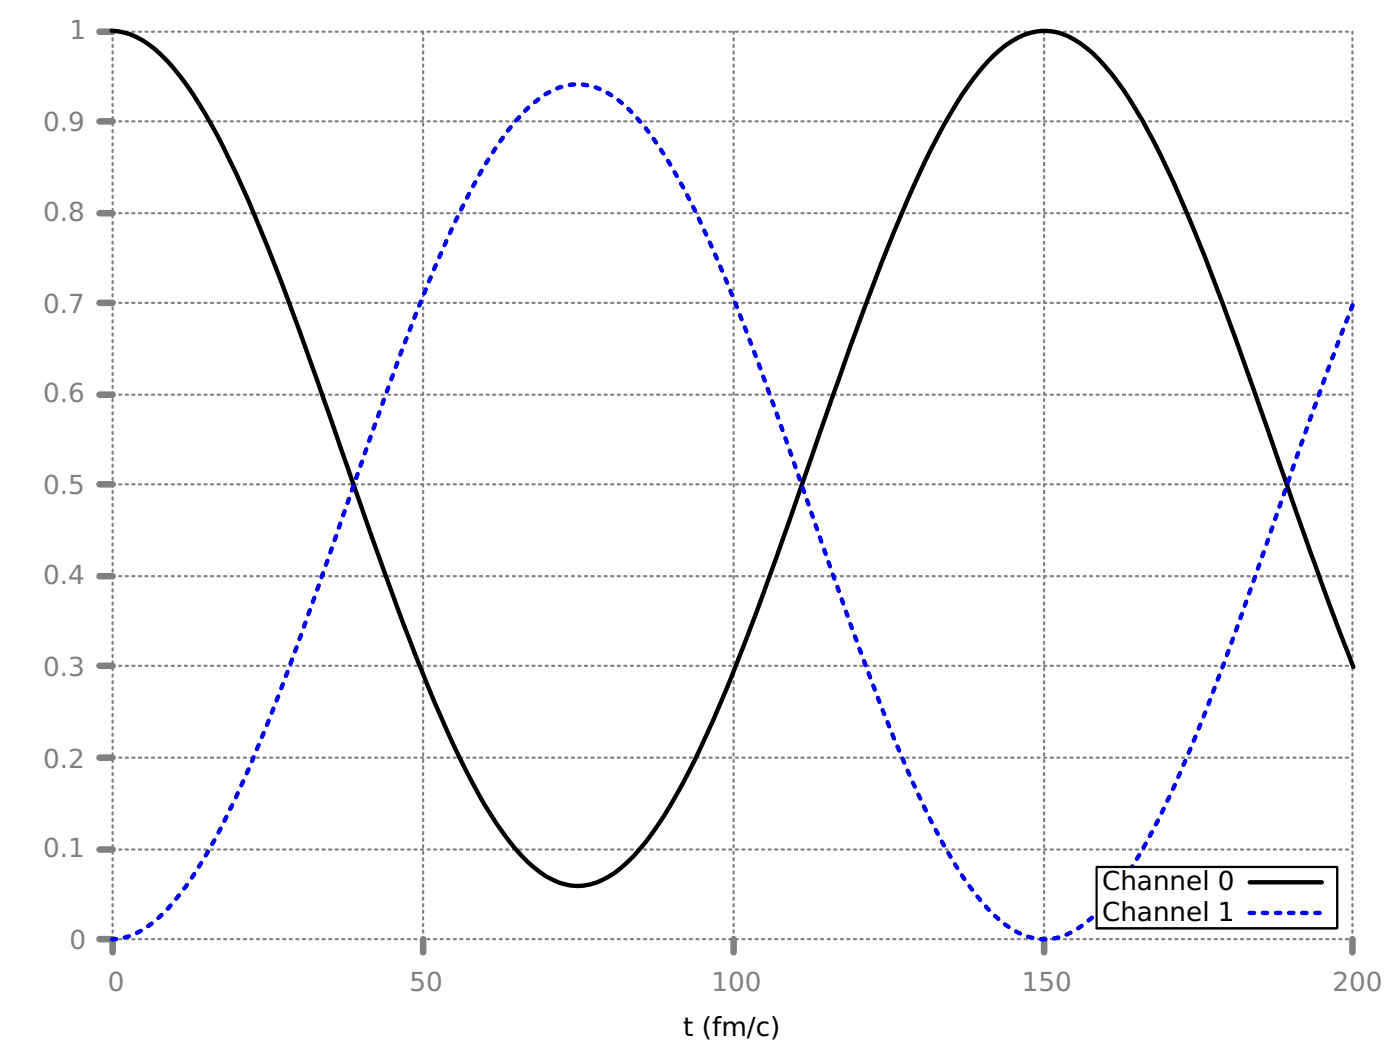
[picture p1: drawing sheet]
<svg xmlns="http://www.w3.org/2000/svg" width="226mm" height="169mm" viewBox="0 0 226 169" stroke-linecap="round" stroke-linejoin="round" font-family="sans-serif">
<g fill="none" stroke="#808080" stroke-width=".35" stroke-dasharray=".4 .7">
<path d="M18.2 19.6h199.9M18.2 5.1h199.9M18.2 34.4h199.9M18.2 48.8h199.9M18.2 78.1h199.9M18.2 63.7h199.9M18.2 92.9h199.9M18.2 107.4h199.9M18.2 137h199.9M18.2 122.2h199.9M18.2 151.5h199.9M18.2 151.5v-146.4"/>
<path d="M68.2 151.5v-146.4M118.3 151.5v-146.4M168.4 151.5v-146.4M218.1 151.5v-146.4"/>
</g>
<g fill="none" stroke="#808080" stroke-width="1.1">
<path d="M16 19.6h2.2M16 5.1h2.2M16 34.4h2.2M16 48.8h2.2M16 78.1h2.2M16 63.7h2.2M16 92.9h2.2M16 107.4h2.2M16 137h2.2M16 122.2h2.2M16 151.5h2.2v2.1M68.2 151.5v2.1"/>
<path d="M118.3 151.5v2.1M168.4 151.5v2.1M218.1 151.5v2.1"/>
</g>
<path d="M176.8 139.8h38.8v9.9h-38.8z" fill="none" stroke="#000" stroke-width=".35"/>
<path d="M18 5a12.1 12.1 0 0 1 8 3.9 46.8 46.8 0 0 1 8 11.1 204.1 204.1 0 0 1 12.1 27.3l3.9 11a2109.5 2109.5 0 0 0 17.1 47.6 183 183 0 0 0 11 23.8 40.3 40.3 0 0 0 8 10.2 10.1 10.1 0 0 0 9 2.7 14.4 14.4 0 0 0 7-4.5 65.1 65.1 0 0 0 10-15.7 367 367 0 0 0 14-35.2 1337.3 1337.3 0 0 1 17.1-47.3 156.8 156.8 0 0 1 11-23.1 34.8 34.8 0 0 1 8-9.5 9.8 9.8 0 0 1 9-1.9 18.8 18.8 0 0 1 8 6.4 84.6 84.6 0 0 1 10 17.5 500.5 500.5 0 0 1 15 39.4l7 20.1 3 8.2 4 10.6" fill="none" stroke="#000" stroke-width=".71"/>
<path d="M18 151.5a12.1 12.1 0 0 0 8-3.9 46.8 46.8 0 0 0 8-11.1 204.1 204.1 0 0 0 12.1-27.3l3.9-11a2109.5 2109.5 0 0 1 17.1-47.6 183 183 0 0 1 11-23.8 40.3 40.3 0 0 1 8-10.2 10.1 10.1 0 0 1 9-2.8 14.4 14.4 0 0 1 7 4.5 65.1 65.1 0 0 1 10 15.8 367 367 0 0 1 14 35.1 1337.3 1337.3 0 0 0 17.1 47.4 156.8 156.8 0 0 0 11 23 34.8 34.8 0 0 0 8 9.6 9.8 9.8 0 0 0 9 1.8 18.8 18.8 0 0 0 8-6.4 84.6 84.6 0 0 0 10-17.5 500.5 500.5 0 0 0 15-39.3l7-20.1 3-8.3 4-10.5" fill="none" stroke="#00f" stroke-width=".71" stroke-dasharray=".7 1.4"/>
<path d="M176.7 139.6h39.1v9.9h-39.1z" fill="#fff"/>
<path d="M176.8 139.8h38.8v9.9h-38.8z" fill="none" stroke="#000" stroke-width=".35"/>
<path d="M201.5 142.3h11.7" fill="none" stroke="#000" stroke-width=".71"/>
<path d="M201.5 147.2h11.7" fill="none" stroke="#00f" stroke-width=".71" stroke-dasharray=".7 1.4"/>
<g font-size="4.2" fill="#808080">
<text x="11.2" y="6.3">1</text>
<text x="7" y="21.2">0.9</text>
<text x="7" y="35.6">0.8</text>
<text x="7" y="50.4">0.7</text>
<text x="7" y="64.9">0.6</text>
<text x="7" y="79.7">0.5</text>
<text x="7" y="94.2">0.4</text>
<text x="7" y="109">0.3</text>
<text x="7" y="123.8">0.2</text>
<text x="7" y="138.2">0.1</text>
<text x="11.2" y="153">0</text>
<text x="17.4" y="159.7">0</text>
<text x="66.1" y="159.7">50</text>
<text x="114.7" y="159.7">100</text>
<text x="164.8" y="159.7">150</text>
<text x="214.9" y="159.7">200</text>
</g>
<g font-size="4.2">
<text x="177.7" y="143.5">Channel 0</text>
<text x="177.7" y="148.5">Channel 1</text>
<text x="110.2" y="167.2">t (fm/c)</text>
</g>
</svg>
